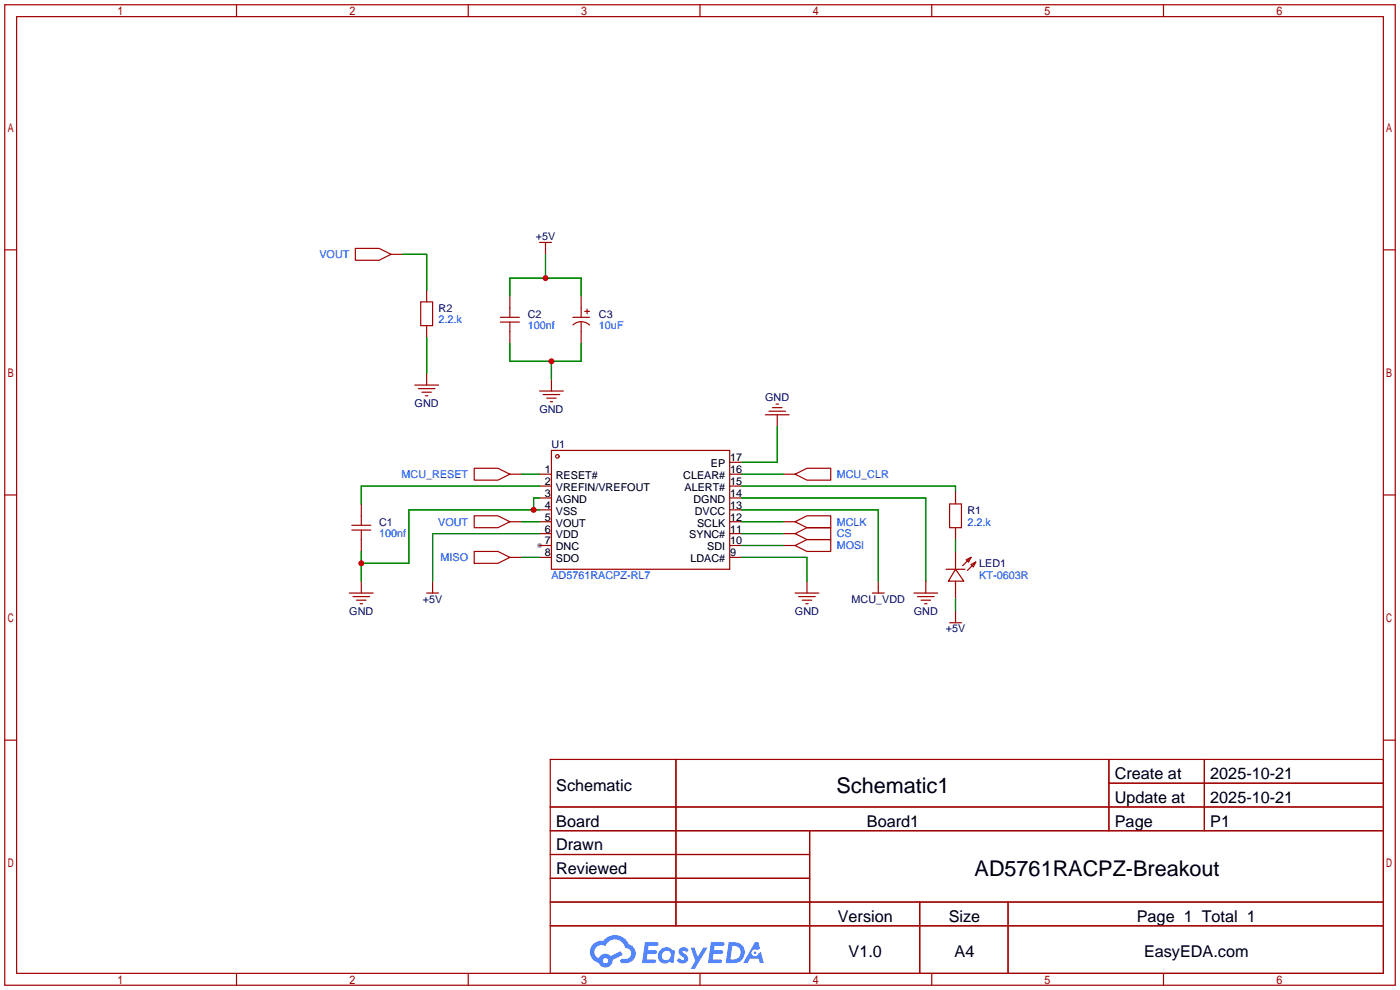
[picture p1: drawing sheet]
<svg xmlns="http://www.w3.org/2000/svg" width="299mm" height="212mm" viewBox="0 0 299 212" stroke-linecap="round" stroke-linejoin="round" font-family="sans-serif">
<circle cx="115.3" cy="116.6" r=".51" fill="#999"/>
<g fill="none" stroke="#a10000" stroke-width=".25">
<path d="M1 1h297.2v209.6h-297.2zM3.6 3.6h292.1v204.4h-292.1zM50.5 1v2.6M100.1 1v2.6M149.6 1v2.6M199.1 1v2.6M248.7 1v2.6M1 53.4h2.6M295.7 53.4h2.5M1 105.8h2.6M295.7 105.8h2.5M1 158.2h2.6"/>
<path d="M295.7 158.2h2.5M117.6 162.3h178.1v45.7h-178.1zM117.6 172.5h178.1M117.6 177.5h178.1M144.5 162.3v35.6M173 177.5v30.5M237 162.3v15.2M237 167.4h58.7M257.4 162.3v15.2M117.6 182.6h55.4M117.6 192.8h178.1M117.6 187.7h55.4"/>
<path d="M117.6 197.9h178.1M196.6 192.8v15.2M215.4 192.8v15.2M50.5 208v2.6M100.1 208v2.6M149.6 208v2.6M199.1 208v2.6M248.7 208v2.6"/>
</g>
<g fill="#5487ff">
<path d="M145.3 202.7a1.3 1.3 0 0 1 1.9 .3l-.4 .6a.54 .54 0 0 0-.9-.2l.1 .2a1.34 1.34 0 0 1 .9 1.8 1.47 1.47 0 0 1-2.3-.1l.5-.6 .8 .5a.31 .31 0 0 0 .4-.3 .31 .31 0 0 0-.3-.4 1.12 1.12 0 0 1-.7-1.8z"/>
<path d="M147.6 202.5h.9l.6 2 1.2-2h.9l-2.7 4.6h-.9l1-1.7z"/>
<path d="M137.8 201.4h1.7a1.31 1.31 0 0 1 1.2 .2 .4 .4 0 0 1-.3 .5l-1.8 .1-.1 .9h1.6a.4 .4 0 0 1 .4 .4 .4 .4 0 0 1-.5 .4h-1.6l-.2 1.2h1.4a.46 .46 0 0 1 .5 0 .46 .46 0 0 1 .1 .5l-.4 .2h-2.6z"/>
<path d="M151.9 201.4h1.7a1.32 1.32 0 0 1 1.2 .2 .39 .39 0 0 1-.3 .5l-1.8 .1-.1 .9h1.6a.4 .4 0 0 1 .4 .4 .4 .4 0 0 1-.4 .4h-1.7l-.2 1.2h1.4a.46 .46 0 0 1 .5 0 .46 .46 0 0 1 .1 .5l-.4 .2h-2.6z"/>
<path d="M161.3 201.4h.8l.3 1.3-.6 .4a.75 .75 0 0 0-1.1 .3 .75 .75 0 0 0 .5 1 .75 .75 0 0 0 .9-.7l.5-.2 .6 2.3h-.8l-.3-.9h-1.8l-.5 .9h-1z"/>
<path d="M155.7 201.4l-.6 4.4h1.5a2.27 2.27 0 0 0 2.6-2.2 2.27 2.27 0 0 0-2.7-2.2zM156.5 202.1a1.5 1.5 0 0 1 1.8 1.6 1.5 1.5 0 0 1-1.9 1.4h-.3z"/>
<path d="M141.2 203a1.6 1.6 0 0 0-.3 2.3 1.6 1.6 0 0 0 2.3 .2l.7 .3 .3-2.4-.1-.3-.5-.1a1.58 1.58 0 0 0-2.4 0zM141.8 203.5a.98 .98 0 0 1 1.6 .4 .98 .98 0 0 1-1.1 1.3 .94 .94 0 0 1-.9-.7 .94 .94 0 0 1 .4-1z"/>
<path d="M126.8 201.8a2.37 2.37 0 0 0 1.1 4 1.54 1.54 0 0 0 1.8 1 1.54 1.54 0 0 0 1.2-1.6l2.2-1.1-.5-.8-2 1a1.57 1.57 0 0 0-2.7 .5 1.5 1.5 0 0 1-.7-2.1 1.5 1.5 0 0 1 2.2-.5 2.23 2.23 0 0 1 2.3-1.4 2.23 2.23 0 0 1 2 1.8 1.16 1.16 0 0 1 1.2 1.1 1.16 1.16 0 0 1-1.1 1.2h-.7a.47 .47 0 0 0-.5 .4 .47 .47 0 0 0 .4 .5 2.17 2.17 0 0 0 2.5-.9 2.17 2.17 0 0 0-.3-2.7l-.8-.4a3.2 3.2 0 0 0-5.5-.7l-1.1 .1zM128.8 205.3a.6 .6 0 0 1 1.2 0 .6 .6 0 0 1-1.2 0z"/>
<circle cx="161.4" cy="203.6" r=".28"/>
</g>
<g fill="none" stroke="#a10000" stroke-width=".25">
<path d="M75.9 53.1h5.1l2.6 1.3-2.6 1.2h-5.1zM83.6 54.4h2.5M115.3 51.8h2.6M116.6 51.8v2.6M89.9 64.5h2.6v5.1h-2.6zM91.2 62v2.5M91.2 69.6v2.5M91.2 79.8v2.5M106.9 68.8h4.1M106.9 67.8h4.1M109 63.2v4.6M109 68.8v4.6"/>
<path d="M122.4 67.8h3.6M122.5 69.5a2.54 2.54 0 0 1 3.5 0M124.2 63.2v4.6M124.2 68.8v4.6M125 66.5h1M125.5 66v1.1M88.6 82.3h5.1M89.4 83.1h3.6M90.2 83.8h2M90.9 84.6h.5M115.3 83.6h5.1M116.1 84.3h3.5"/>
<path d="M116.8 85.1h2.1M117.6 85.9h.5M117.9 96.3h38.1v25.4h-38.1zM117.9 81v2.6M156 98.8h2.5M163.6 88.6h5.1M164.3 87.9h3.6M165.1 87.1h2M165.9 86.4h.5M166.1 88.6v2.6M75.2 113.3h4M75.2 112.3h4"/>
<path d="M77.2 107.7v4.6M77.2 113.3v4.6M101.3 100.1h5.1l2.6 1.2-2.6 1.3h-5.1zM101.3 110.2h5.1l2.6 1.3-2.6 1.3h-5.1zM101.3 117.9h5.1l2.6 1.2-2.6 1.3h-5.1zM109 101.3h2.5M109 111.5h2.5M109 119.1h2.5M115.3 101.3h2.6M115.3 103.9h2.6M115.3 106.4h2.6M115.3 109h2.6"/>
<path d="M115.3 111.5h2.6M115.3 114h2.6M115.3 116.6h2.6M115.3 119.1h2.6M156 101.3h2.5M156 103.9h2.5M156 106.4h2.5M156 109h2.5M156 111.5h2.5M156 114h2.5M156 116.6h2.5M156 119.1h2.5"/>
<path d="M167.4 101.3h2.5M167.4 111.5h2.5M167.4 114h2.5M167.4 116.6h2.5M169.9 116.6l2.6-1.3h5v2.6h-5zM169.9 114l2.6-1.2h5v2.5h-5zM169.9 111.5l2.6-1.3h5v2.6h-5zM169.9 101.3l2.6-1.2h5v2.5h-5zM202.9 107.7h2.6v5.1h-2.6zM204.2 105.2v2.5M204.2 112.8v2.5M204.2 117.9v3.8"/>
<path d="M206.5 119.6l1-.5-.5 1zM207.5 119.1l-1.8 1.8M74.7 126.7h5.1M75.4 127.5h3.6M76.2 128.3h2M77 129h.5M77.2 124.2v2.5M91.2 126.7h2.5M92.5 124.2v2.5M169.9 126.7h5.1M170.7 127.5h3.5M171.4 128.3h2.1"/>
<path d="M172.2 129h.5M172.5 124.2v2.5M186.4 126.7h2.6M187.7 124.2v2.5M195.3 126.7h5.1M196.1 127.5h3.5M196.8 128.3h2.1M197.6 129h.5M197.9 124.2v2.5M202.2 121.7h4M202.9 133.1h2.6M204.2 121.7l1.8 2.5h-3.3z"/>
<path d="M204.2 124.2v3.8M204.2 130.6v2.5M207.5 120.6l1-.5-.5 1.1zM208.5 120.1l-1.7 1.8"/>
<circle cx="119.1" cy="97.5" r=".38"/>
</g>
<g fill="none" stroke="#008700" stroke-width=".25">
<path d="M86.1 54.4h5.1v7.6M116.6 54.4v5M91.2 72.1v7.7M109 73.4v3.8h15.2v-3.8M109 63.2v-3.8h15.2v3.8M117.9 77.2v3.8M166.1 91.2v7.6h-7.6M77.2 117.9v6.3M111.5 119.1h3.8M111.5 111.5h3.8M111.5 101.3h3.8M115.3 103.9h-38.1v3.8"/>
<path d="M115.3 109h-27.9v11.4h-10.2M115.3 106.4h-1.3v2.6M115.3 114h-22.8v10.2M158.5 103.9h45.7v1.3M158.5 109h29.2v15.2M158.5 106.4h39.4v17.8M158.5 114h8.9M158.5 119.1h14v5.1M158.5 116.6h8.9M158.5 111.5h8.9M158.5 101.3h8.9M204.2 115.3v2.6"/>
<path d="M204.2 128v2.6"/>
</g>
<g fill="#c00">
<circle cx="77.2" cy="120.4" r=".63"/>
<circle cx="114" cy="109" r=".63"/>
<circle cx="117.9" cy="77.2" r=".63"/>
<circle cx="116.6" cy="59.4" r=".63"/>
</g>
<g font-size="4.6">
<text x="178.8" y="169.4">Schematic1</text>
<text x="208.3" y="187.2">AD5761RACPZ-Breakout</text>
</g>
<g font-size="3.5">
<text x="238.3" y="166.5">Create at</text>
<text x="258.7" y="166.5">2025-10-21</text>
<text x="118.9" y="169.1">Schematic</text>
<text x="238.3" y="171.6">Update at</text>
<text x="258.7" y="171.6">2025-10-21</text>
<text x="118.9" y="176.7">Board</text>
<text x="185.3" y="176.7">Board1</text>
<text x="238.3" y="176.7">Page</text>
<text x="258.7" y="176.7">P1</text>
<text x="118.9" y="181.8">Drawn</text>
<text x="118.9" y="186.8">Reviewed</text>
<text x="179.1" y="197">Version</text>
<text x="202.8" y="197">Size</text>
<text x="243" y="197">Page 1 Total 1</text>
<text x="181.4" y="204.6">V1.0</text>
<text x="204" y="204.6">A4</text>
<text x="244.5" y="204.6">EasyEDA.com</text>
</g>
<g font-size="2.3" fill="#000080">
<text x="114.5" y="51.4">+5V</text>
<text x="93.7" y="66.6">R2</text>
<text x="112.8" y="67.9">C2</text>
<text x="128" y="67.9">C3</text>
<text x="88.6" y="86.9">GND</text>
<text x="115.3" y="88.2">GND</text>
<text x="163.6" y="85.6">GND</text>
<text x="117.9" y="95.8">U1</text>
<text x="81" y="112.3">C1</text>
<text x="206.8" y="109.8">R1</text>
<text x="209.3" y="121.2">LED1</text>
<text x="74.7" y="131.4">GND</text>
<text x="90.4" y="128.8">+5V</text>
<text x="169.9" y="131.4">GND</text>
<text x="182" y="128.8">MCU_VDD</text>
<text x="195.3" y="131.4">GND</text>
<text x="202.1" y="135.2">+5V</text>
</g>
<g font-size="2.3" fill="#00f">
<text x="68.3" y="55.2">VOUT</text>
<text x="93.7" y="69.1">2.2.k</text>
<text x="112.8" y="70.4">100nf</text>
<text x="128" y="70.4">10uF</text>
<text x="85.8" y="102.2">MCU_RESET</text>
<text x="178.8" y="102.2">MCU_CLR</text>
<text x="93.7" y="112.3">VOUT</text>
<text x="178.8" y="112.3">MCLK</text>
<text x="206.8" y="112.3">2.2.k</text>
<text x="81" y="114.9">100nf</text>
<text x="94.2" y="119.9">MISO</text>
<text x="178.8" y="117.4">MOSI</text>
<text x="178.8" y="114.9">CS</text>
<text x="117.9" y="123.7">AD5761RACPZ-RL7</text>
<text x="209.3" y="123.7">KT-0603R</text>
</g>
<g font-size="2.3">
<text x="116.4" y="101.1">1</text>
<text x="151.9" y="99.8">EP</text>
<text x="156.1" y="101.1">16</text>
<text x="156.1" y="98.6">17</text>
<text x="116.4" y="103.7">2</text>
<text x="116.4" y="106.2">3</text>
<text x="118.8" y="102.4">RESET#</text>
<text x="118.8" y="104.9">VREFIN/VREFOUT</text>
<text x="118.8" y="107.5">AGND</text>
<text x="146" y="102.4">CLEAR#</text>
<text x="146.3" y="104.9">ALERT#</text>
<text x="148.2" y="107.5">DGND</text>
<text x="156.1" y="106.2">14</text>
<text x="156.1" y="103.7">15</text>
<text x="116.4" y="108.7">4</text>
<text x="116.4" y="111.3">5</text>
<text x="116.4" y="113.8">6</text>
<text x="118.8" y="110">VSS</text>
<text x="118.8" y="112.5">VOUT</text>
<text x="148.5" y="110">DVCC</text>
<text x="149" y="112.5">SCLK</text>
<text x="156.1" y="113.8">11</text>
<text x="156.1" y="111.3">12</text>
<text x="156.1" y="108.7">13</text>
<text x="116.4" y="116.4">7</text>
<text x="116.4" y="118.9">8</text>
<text x="118.8" y="115.1">VDD</text>
<text x="118.8" y="117.6">DNC</text>
<text x="147.3" y="115.1">SYNC#</text>
<text x="151.2" y="117.6">SDI</text>
<text x="156.1" y="118.9">9</text>
<text x="156.1" y="116.4">10</text>
<text x="118.8" y="120.2">SDO</text>
<text x="147.6" y="120.2">LDAC#</text>
</g>
</svg>
